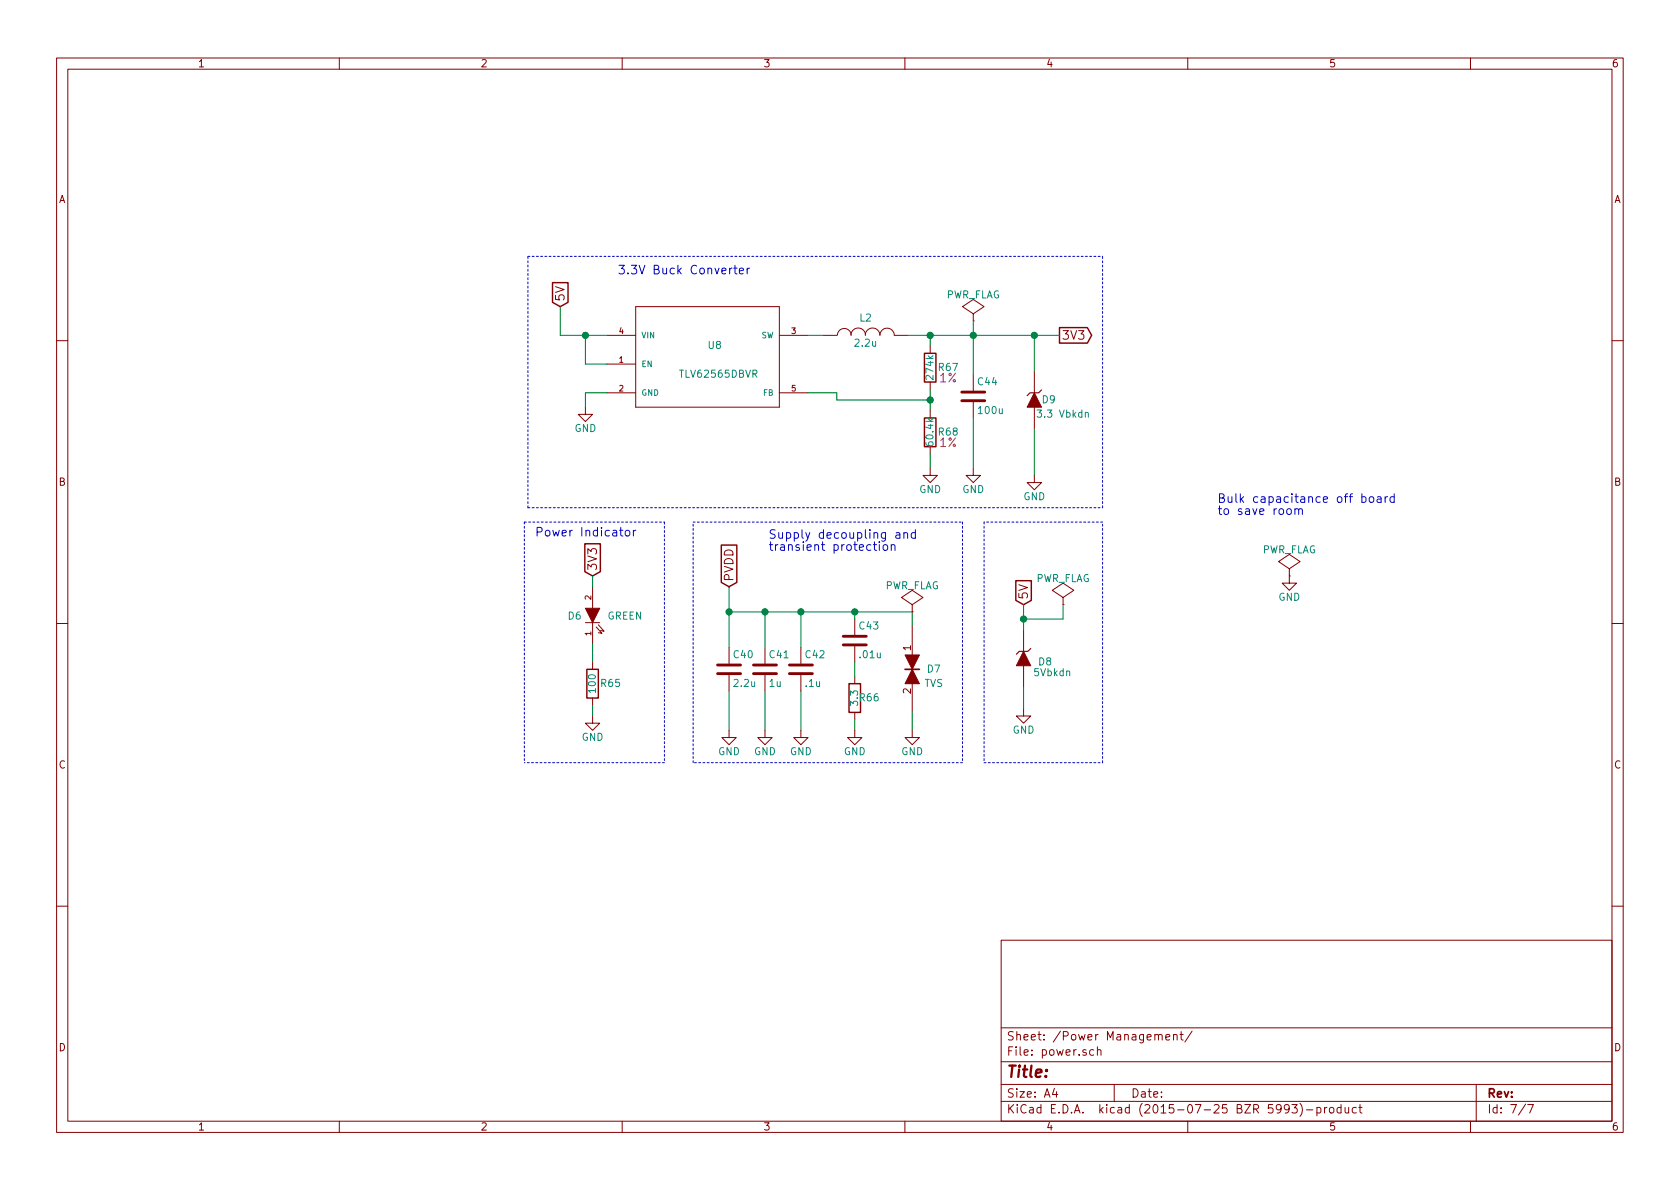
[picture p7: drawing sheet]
EESchema Schematic File Version 2
LIBS:power
LIBS:device
LIBS:transistors
LIBS:conn
LIBS:linear
LIBS:regul
LIBS:74xx
LIBS:cmos4000
LIBS:adc-dac
LIBS:memory
LIBS:xilinx
LIBS:microcontrollers
LIBS:dsp
LIBS:microchip
LIBS:analog_switches
LIBS:motorola
LIBS:texas
LIBS:intel
LIBS:audio
LIBS:interface
LIBS:digital-audio
LIBS:philips
LIBS:display
LIBS:cypress
LIBS:siliconi
LIBS:opto
LIBS:atmel
LIBS:contrib
LIBS:valves
LIBS:borniers
LIBS:drv8303
LIBS:dual-pmos
LIBS:net-tie
LIBS:ad8691
LIBS:drv8301
LIBS:tlv62566
LIBS:mcp9700
LIBS:st-shield-rev1-cache
EELAYER 25 0
EELAYER END
$Descr A4 11693 8268
encoding utf-8
Sheet 7 7
Title ""
Date ""
Rev ""
Comp ""
Comment1 ""
Comment2 ""
Comment3 ""
Comment4 ""
$EndDescr
$Comp
L TLV62565DBVR U8
U 1 1
P 4925 2525
F 0 "U8" H 4925 2625 50  0000 L BNN
F 1 "TLV62565DBVR" H 4725 2425 50  0000 L BNN
F 2 "" H 4955 2675 20  0001 C CNN
F 3 "" H 4925 2525 60  0000 C CNN
	1    4925 2525
	1    0    0    -1  
$EndComp
$Comp
L GND #PWR060
U 1 1
P 4075 2825
F 0 "#PWR060" H 4075 2575 50  0001 C CNN
F 1 "GND" H 4075 2675 50  0000 C CNN
F 2 "" H 4075 2825 60  0000 C CNN
F 3 "" H 4075 2825 60  0000 C CNN
	1    4075 2825
	1    0    0    -1  
$EndComp
$Comp
L INDUCTOR L2
U 1 1
P 6025 2325
F 0 "L2" V 6150 2325 50  0000 C CNN
F 1 "2.2u" V 5975 2325 50  0000 C CNN
F 2 "" H 6025 2325 60  0001 C CNN
F 3 "" H 6025 2325 60  0000 C CNN
	1    6025 2325
	0    -1   -1   0   
$EndComp
$Comp
L R R67
U 1 1
P 6475 2550
F 0 "R67" H 6600 2550 50  0000 C CNN
F 1 "274k" V 6475 2550 50  0000 C CNN
F 2 "" V 6405 2550 30  0001 C CNN
F 3 "" H 6475 2550 30  0000 C CNN
F 4 "1%" H 6600 2475 60  0000 C CNN "Tolerance"
	1    6475 2550
	1    0    0    -1  
$EndComp
$Comp
L GND #PWR061
U 1 1
P 6475 3250
F 0 "#PWR061" H 6475 3000 50  0001 C CNN
F 1 "GND" H 6475 3100 50  0000 C CNN
F 2 "" H 6475 3250 60  0000 C CNN
F 3 "" H 6475 3250 60  0000 C CNN
	1    6475 3250
	1    0    0    -1  
$EndComp
$Comp
L C C44
U 1 1
P 6775 2750
F 0 "C44" H 6800 2850 50  0000 L CNN
F 1 "100u" H 6800 2650 50  0000 L CNN
F 2 "" H 6813 2600 30  0001 C CNN
F 3 "" H 6775 2750 60  0000 C CNN
	1    6775 2750
	1    0    0    -1  
$EndComp
$Comp
L GND #PWR062
U 1 1
P 6775 3250
F 0 "#PWR062" H 6775 3000 50  0001 C CNN
F 1 "GND" H 6775 3100 50  0000 C CNN
F 2 "" H 6775 3250 60  0000 C CNN
F 3 "" H 6775 3250 60  0000 C CNN
	1    6775 3250
	1    0    0    -1  
$EndComp
Text GLabel 7375 2325 2    60   Output ~ 0
3V3
Text GLabel 3900 2125 1    60   Input ~ 0
5V
$Comp
L PWR_FLAG #FLG063
U 1 1
P 6775 2225
F 0 "#FLG063" H 6775 2320 50  0001 C CNN
F 1 "PWR_FLAG" H 6775 2405 50  0000 C CNN
F 2 "" H 6775 2225 60  0000 C CNN
F 3 "" H 6775 2225 60  0000 C CNN
	1    6775 2225
	1    0    0    -1  
$EndComp
Wire Wire Line
	4225 2525 4075 2525
Wire Wire Line
	4075 2525 4075 2325
Wire Wire Line
	3900 2325 4225 2325
Wire Wire Line
	3900 2325 3900 2125
Connection ~ 4075 2325
Wire Wire Line
	4225 2725 4075 2725
Wire Wire Line
	4075 2725 4075 2825
Wire Wire Line
	5625 2325 5725 2325
Wire Wire Line
	6325 2325 7375 2325
Wire Wire Line
	6475 2325 6475 2400
Wire Wire Line
	6475 2700 6475 2850
Wire Wire Line
	6475 3150 6475 3250
Wire Wire Line
	5625 2725 5825 2725
Wire Wire Line
	5825 2725 5825 2775
Wire Wire Line
	5825 2775 6475 2775
Connection ~ 6475 2775
Connection ~ 6475 2325
Wire Wire Line
	6775 2225 6775 2600
Wire Wire Line
	6775 2900 6775 3250
Connection ~ 6775 2325
Wire Notes Line
	3675 1775 7675 1775
Wire Notes Line
	3675 3525 7675 3525
Wire Notes Line
	3675 3525 3675 1775
Text Notes 4300 1900 0    60   ~ 0
3.3V Buck Converter
$Comp
L C C42
U 1 1
P 5575 4650
F 0 "C42" H 5600 4750 50  0000 L CNN
F 1 ".1u" H 5600 4550 50  0000 L CNN
F 2 "" H 5613 4500 30  0001 C CNN
F 3 "" H 5575 4650 60  0000 C CNN
	1    5575 4650
	1    0    0    -1  
$EndComp
$Comp
L C C43
U 1 1
P 5950 4450
F 0 "C43" H 5975 4550 50  0000 L CNN
F 1 ".01u" H 5975 4350 50  0000 L CNN
F 2 "" H 5988 4300 30  0001 C CNN
F 3 "" H 5950 4450 60  0000 C CNN
	1    5950 4450
	1    0    0    -1  
$EndComp
$Comp
L R R66
U 1 1
P 5950 4850
F 0 "R66" H 6050 4850 50  0000 C CNN
F 1 "3.3" V 5950 4850 50  0000 C CNN
F 2 "" V 5880 4850 30  0001 C CNN
F 3 "" H 5950 4850 30  0000 C CNN
	1    5950 4850
	1    0    0    -1  
$EndComp
Wire Wire Line
	5950 4600 5950 4700
Wire Wire Line
	5575 4800 5575 5075
Wire Wire Line
	5575 4250 5575 4500
Wire Wire Line
	5950 4250 5950 4300
Wire Wire Line
	5950 5000 5950 5075
$Comp
L C C41
U 1 1
P 5325 4650
F 0 "C41" H 5350 4750 50  0000 L CNN
F 1 "1u" H 5350 4550 50  0000 L CNN
F 2 "" H 5363 4500 30  0001 C CNN
F 3 "" H 5325 4650 60  0000 C CNN
	1    5325 4650
	1    0    0    -1  
$EndComp
Wire Wire Line
	5325 4800 5325 5075
Wire Wire Line
	5325 4500 5325 4250
$Comp
L C C40
U 1 1
P 5075 4650
F 0 "C40" H 5100 4750 50  0000 L CNN
F 1 "2.2u" H 5100 4550 50  0000 L CNN
F 2 "" H 5113 4500 30  0001 C CNN
F 3 "" H 5075 4650 60  0000 C CNN
	1    5075 4650
	1    0    0    -1  
$EndComp
Wire Wire Line
	5075 4800 5075 5075
Wire Wire Line
	5075 4075 5075 4500
$Comp
L TVS D7
U 1 1
P 6350 4650
F 0 "D7" V 6350 4800 50  0000 C CNN
F 1 "TVS" V 6450 4800 50  0000 C CNN
F 2 "" H 6350 4650 60  0001 C CNN
F 3 "" H 6350 4650 60  0000 C CNN
	1    6350 4650
	0    1    1    0   
$EndComp
Wire Wire Line
	5075 4250 6350 4250
Connection ~ 5325 4250
Connection ~ 5575 4250
Wire Wire Line
	6350 4250 6350 4350
Connection ~ 5950 4250
Wire Wire Line
	6350 4950 6350 5075
$Comp
L GND #PWR064
U 1 1
P 6350 5075
F 0 "#PWR064" H 6350 4825 50  0001 C CNN
F 1 "GND" H 6350 4925 50  0000 C CNN
F 2 "" H 6350 5075 60  0000 C CNN
F 3 "" H 6350 5075 60  0000 C CNN
	1    6350 5075
	1    0    0    -1  
$EndComp
$Comp
L GND #PWR065
U 1 1
P 5950 5075
F 0 "#PWR065" H 5950 4825 50  0001 C CNN
F 1 "GND" H 5950 4925 50  0000 C CNN
F 2 "" H 5950 5075 60  0000 C CNN
F 3 "" H 5950 5075 60  0000 C CNN
	1    5950 5075
	1    0    0    -1  
$EndComp
$Comp
L GND #PWR066
U 1 1
P 5575 5075
F 0 "#PWR066" H 5575 4825 50  0001 C CNN
F 1 "GND" H 5575 4925 50  0000 C CNN
F 2 "" H 5575 5075 60  0000 C CNN
F 3 "" H 5575 5075 60  0000 C CNN
	1    5575 5075
	1    0    0    -1  
$EndComp
$Comp
L GND #PWR067
U 1 1
P 5325 5075
F 0 "#PWR067" H 5325 4825 50  0001 C CNN
F 1 "GND" H 5325 4925 50  0000 C CNN
F 2 "" H 5325 5075 60  0000 C CNN
F 3 "" H 5325 5075 60  0000 C CNN
	1    5325 5075
	1    0    0    -1  
$EndComp
$Comp
L GND #PWR068
U 1 1
P 5075 5075
F 0 "#PWR068" H 5075 4825 50  0001 C CNN
F 1 "GND" H 5075 4925 50  0000 C CNN
F 2 "" H 5075 5075 60  0000 C CNN
F 3 "" H 5075 5075 60  0000 C CNN
	1    5075 5075
	1    0    0    -1  
$EndComp
Connection ~ 5075 4250
Text GLabel 5075 4075 1    60   Input ~ 0
PVDD
$Comp
L PWR_FLAG #FLG069
U 1 1
P 6350 4250
F 0 "#FLG069" H 6350 4345 50  0001 C CNN
F 1 "PWR_FLAG" H 6350 4430 50  0000 C CNN
F 2 "" H 6350 4250 60  0000 C CNN
F 3 "" H 6350 4250 60  0000 C CNN
	1    6350 4250
	1    0    0    -1  
$EndComp
Wire Notes Line
	4825 3625 6700 3625
Text Notes 5350 3825 0    60   ~ 0
Supply decoupling and\ntransient protection
Text Notes 8475 3575 0    60   ~ 0
Bulk capacitance off board\nto save room
$Comp
L ZENER D9
U 1 1
P 7200 2775
F 0 "D9" V 7200 2875 50  0000 C CNN
F 1 "3.3 Vbkdn" V 7300 2975 50  0000 C CNN
F 2 "" H 7200 2775 60  0001 C CNN
F 3 "" H 7200 2775 60  0000 C CNN
	1    7200 2775
	0    1    1    0   
$EndComp
Wire Wire Line
	7200 2575 7200 2325
Connection ~ 7200 2325
Wire Wire Line
	7200 2975 7200 3300
$Comp
L GND #PWR070
U 1 1
P 7200 3300
F 0 "#PWR070" H 7200 3050 50  0001 C CNN
F 1 "GND" H 7200 3150 50  0000 C CNN
F 2 "" H 7200 3300 60  0000 C CNN
F 3 "" H 7200 3300 60  0000 C CNN
	1    7200 3300
	1    0    0    -1  
$EndComp
Wire Notes Line
	7675 3525 7675 1775
Text GLabel 4125 4000 1    60   Input ~ 0
3V3
$Comp
L LED D6
U 1 1
P 4125 4275
F 0 "D6" V 4125 4400 50  0000 C CNN
F 1 "GREEN" V 4125 4050 50  0000 C CNN
F 2 "" H 4125 4275 60  0001 C CNN
F 3 "" H 4125 4275 60  0000 C CNN
	1    4125 4275
	0    -1   -1   0   
$EndComp
$Comp
L R R65
U 1 1
P 4125 4750
F 0 "R65" H 4250 4750 50  0000 C CNN
F 1 "100" V 4125 4750 50  0000 C CNN
F 2 "" V 4055 4750 30  0001 C CNN
F 3 "" H 4125 4750 30  0000 C CNN
	1    4125 4750
	1    0    0    -1  
$EndComp
$Comp
L GND #PWR071
U 1 1
P 4125 4975
F 0 "#PWR071" H 4125 4725 50  0001 C CNN
F 1 "GND" H 4125 4825 50  0000 C CNN
F 2 "" H 4125 4975 60  0000 C CNN
F 3 "" H 4125 4975 60  0000 C CNN
	1    4125 4975
	1    0    0    -1  
$EndComp
Wire Wire Line
	4125 4000 4125 4075
Wire Wire Line
	4125 4475 4125 4600
Wire Wire Line
	4125 4900 4125 4975
Wire Notes Line
	3650 3625 3650 5300
Text Notes 3725 3725 0    60   ~ 0
Power Indicator
Text GLabel 7125 4200 1    60   Input ~ 0
5V
$Comp
L ZENER D8
U 1 1
P 7125 4575
F 0 "D8" V 7150 4725 50  0000 C CNN
F 1 "5Vbkdn" V 7225 4775 50  0000 C CNN
F 2 "" H 7125 4575 60  0001 C CNN
F 3 "" H 7125 4575 60  0000 C CNN
	1    7125 4575
	0    1    1    0   
$EndComp
$Comp
L GND #PWR072
U 1 1
P 7125 4925
F 0 "#PWR072" H 7125 4675 50  0001 C CNN
F 1 "GND" H 7125 4775 50  0000 C CNN
F 2 "" H 7125 4925 60  0000 C CNN
F 3 "" H 7125 4925 60  0000 C CNN
	1    7125 4925
	1    0    0    -1  
$EndComp
$Comp
L PWR_FLAG #FLG073
U 1 1
P 7400 4200
F 0 "#FLG073" H 7400 4295 50  0001 C CNN
F 1 "PWR_FLAG" H 7400 4380 50  0000 C CNN
F 2 "" H 7400 4200 60  0000 C CNN
F 3 "" H 7400 4200 60  0000 C CNN
	1    7400 4200
	1    0    0    -1  
$EndComp
Wire Wire Line
	7125 4200 7125 4375
Wire Wire Line
	7125 4775 7125 4925
Wire Wire Line
	7400 4200 7400 4300
Wire Wire Line
	7400 4300 7125 4300
Connection ~ 7125 4300
Wire Notes Line
	6850 3625 6850 5300
Wire Notes Line
	6850 5300 7675 5300
Wire Notes Line
	7675 5300 7675 3625
Wire Notes Line
	7675 3625 6850 3625
Wire Notes Line
	6700 5300 4825 5300
Wire Notes Line
	6700 3625 6700 5300
Wire Notes Line
	4825 5300 4825 3625
Wire Notes Line
	4625 3625 4625 5300
Wire Notes Line
	3650 3625 4625 3625
Wire Notes Line
	4625 5300 3650 5300
$Comp
L GND #PWR074
U 1 1
P 8975 4000
F 0 "#PWR074" H 8975 3750 50  0001 C CNN
F 1 "GND" H 8975 3850 50  0000 C CNN
F 2 "" H 8975 4000 60  0000 C CNN
F 3 "" H 8975 4000 60  0000 C CNN
	1    8975 4000
	1    0    0    -1  
$EndComp
$Comp
L PWR_FLAG #FLG075
U 1 1
P 8975 4000
F 0 "#FLG075" H 8975 4095 50  0001 C CNN
F 1 "PWR_FLAG" H 8975 4180 50  0000 C CNN
F 2 "" H 8975 4000 60  0000 C CNN
F 3 "" H 8975 4000 60  0000 C CNN
	1    8975 4000
	1    0    0    -1  
$EndComp
$Comp
L R R68
U 1 1
P 6475 3000
F 0 "R68" H 6600 3000 50  0000 C CNN
F 1 "60.4k" V 6475 3000 50  0000 C CNN
F 2 "" V 6405 3000 30  0001 C CNN
F 3 "" H 6475 3000 30  0000 C CNN
F 4 "1%" H 6600 2925 60  0000 C CNN "Tolerance"
	1    6475 3000
	1    0    0    -1  
$EndComp
$EndSCHEMATC
